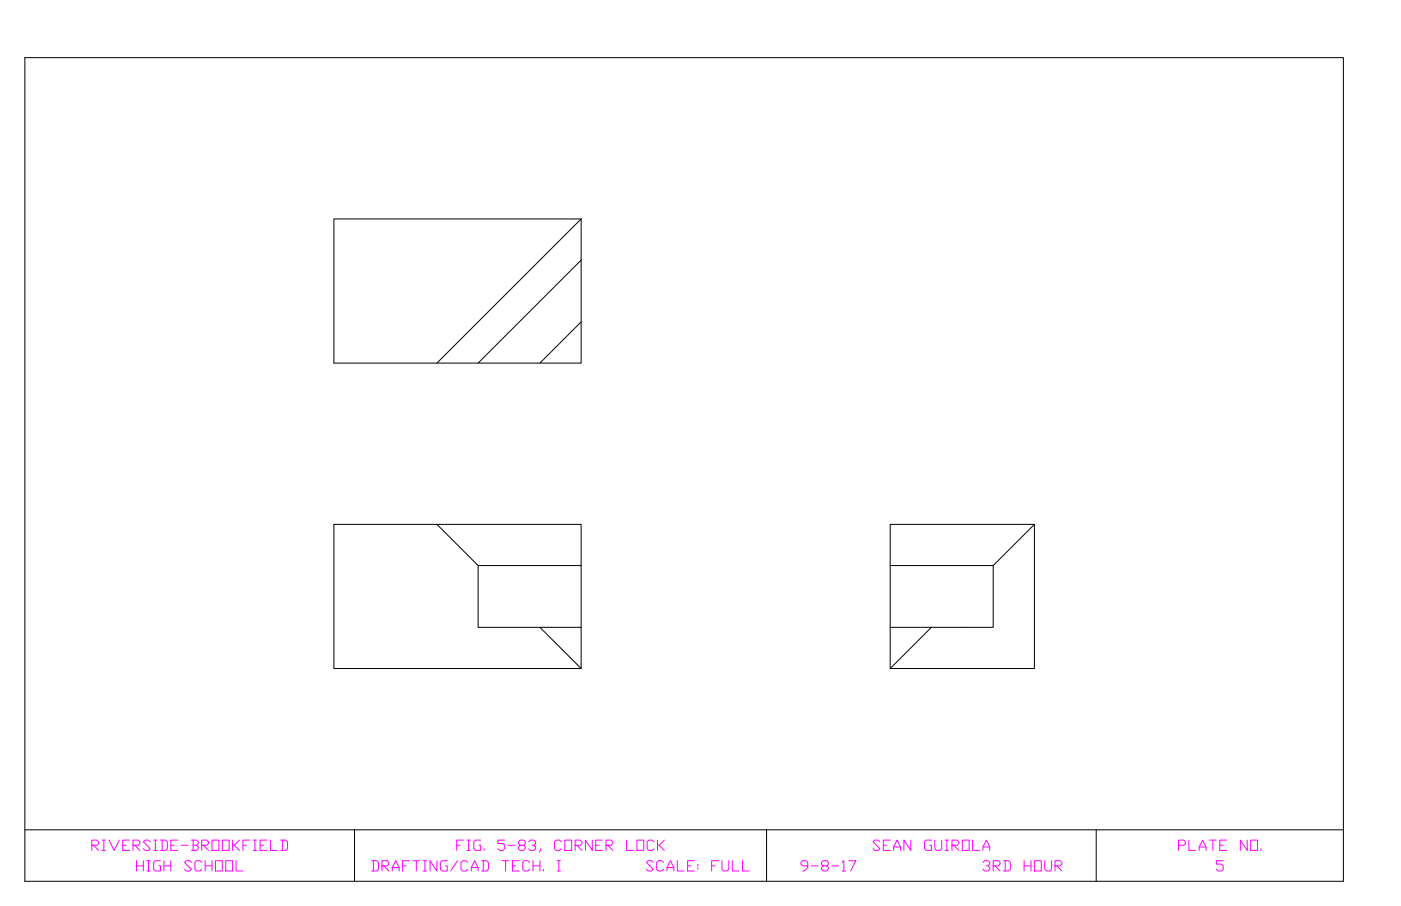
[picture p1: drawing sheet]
<svg xmlns="http://www.w3.org/2000/svg" width="432mm" height="279mm" viewBox="0 0 432 279" stroke-linecap="round" stroke-linejoin="round" font-family="sans-serif">
<!-- layer: Boarder Line -->
<path d="M7.7 17.8h406.3v254h-406.3M7.7 255.9h406.3M109.3 255.9v15.9M236.3 255.9v15.9M337.9 255.9v15.9" fill="none" stroke="#000" stroke-width=".31"/>
<!-- layer: Title Block -->
<path d="M377 265.4h-2.1v1.1h1.6l.5 .5v1.1l-.5 .5h-1.1l-.5-.5" fill="none" stroke="#f0f" stroke-width=".31"/>
<!-- layer: 0 -->
<g fill="none" stroke="#000" stroke-width=".31">
<path d="M7.7 17.8v254M102.9 67.5h76.2v44.5h-76.2zM179.1 67.5l-44.4 44.5M179.1 80.2l-31.7 31.8M179.1 99.3l-12.7 12.7M102.9 161.7h76.2v44.5h-76.2zM134.7 161.7l12.7 12.7M179.1 174.4h-31.7v19.1h31.7M274.4 174.4h31.7v19.1h-31.7M318.8 161.7v44.5h-44.4M318.8 161.7h-44.4v44.5M318.8 161.7l-12.7 12.7"/>
<path d="M166.4 193.5l12.7 12.7M287.1 193.5l-12.7 12.7"/>
</g>
<text font-size="7.1" fill="#f0f" x="139.7" y="263.9">FIG. 5-83, CORNER LOCK</text>
<g font-size="6.6" fill="#f0f">
<text x="27.5" y="263.5">RIVERSIDE-BROOKFIELD</text>
<text x="268.1" y="263.5">SEAN GUIROLA</text>
<text x="362.3" y="263.5">PLATE NO.</text>
<text x="41.3" y="269.9">HIGH SCHOOL</text>
<text x="113.6" y="269.9">DRAFTING/CAD TECH. I SCALE: FULL</text>
<text x="245.9" y="269.9">9-8-17 3RD HOUR</text>
</g>
<text font-size="2.6" x="108.3" y="257.2">XX</text>
</svg>
